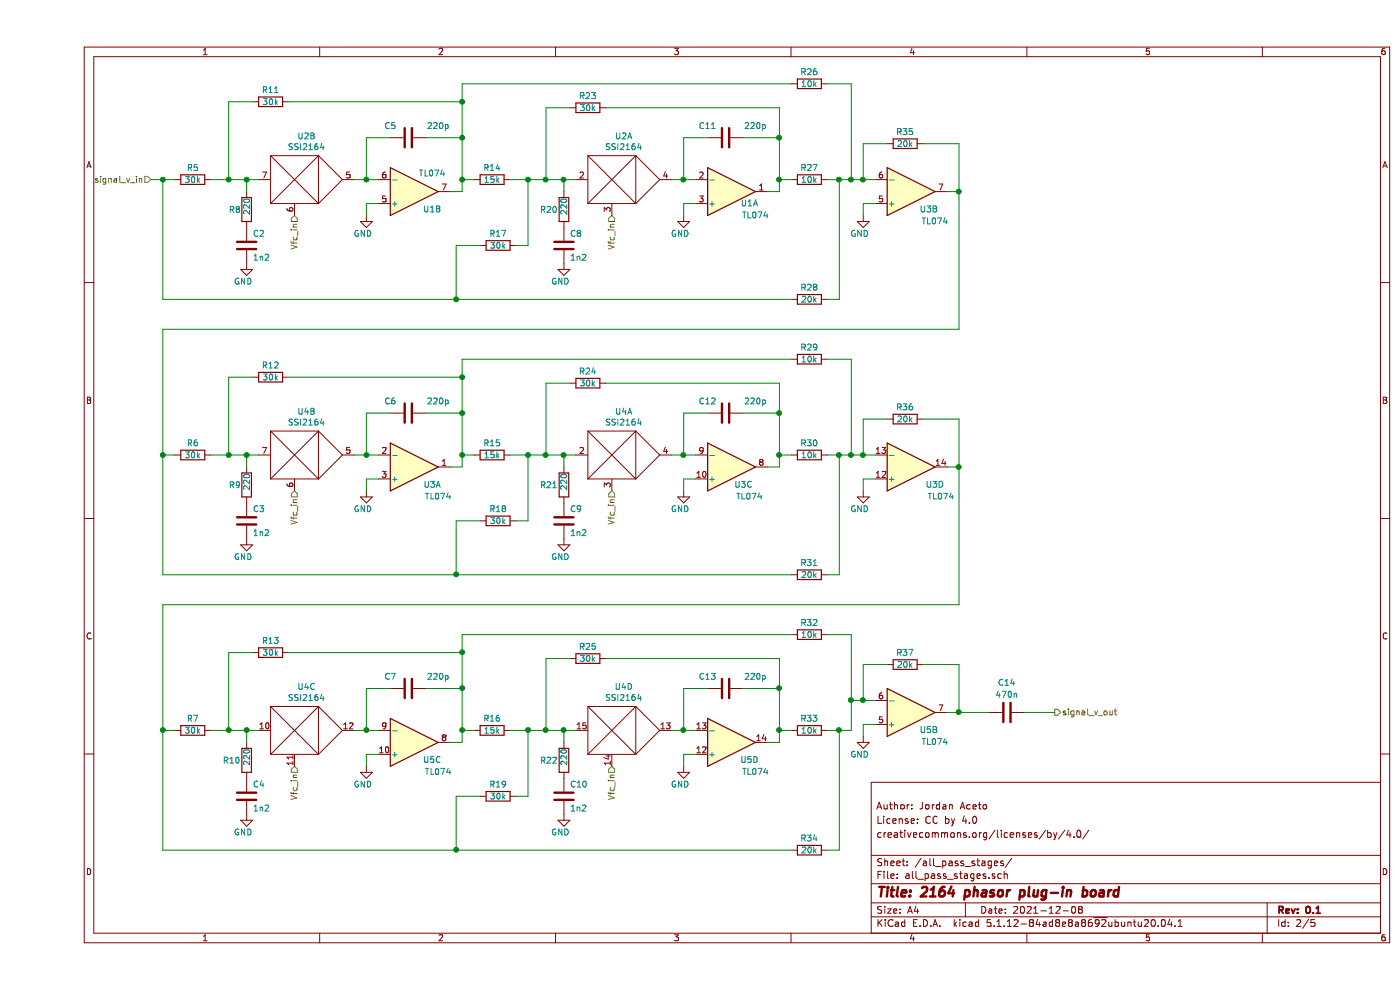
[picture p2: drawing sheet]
EESchema Schematic File Version 4
EELAYER 30 0
EELAYER END
$Descr A4 11693 8268
encoding utf-8
Sheet 2 5
Title "2164 phasor plug-in board"
Date "2021-12-08"
Rev "0.1"
Comp ""
Comment1 "creativecommons.org/licenses/by/4.0/"
Comment2 "License: CC by 4.0"
Comment3 "Author: Jordan Aceto"
Comment4 ""
$EndDescr
$Comp
L Device:R R?
U 1 1
P 3800 1500
AR Path="/5F560D7A" Ref="R?"  Part="1" 
AR Path="/5F514F71/5F560D7A" Ref="R14"  Part="1" 
F 0 "R14" V 3700 1500 50  0000 C CNN
F 1 "15k" V 3800 1500 50  0000 C CNN
F 2 "Resistor_SMD:R_0603_1608Metric" V 3730 1500 50  0001 C CNN
F 3 "~" H 3800 1500 50  0001 C CNN
	1    3800 1500
	0    1    1    0   
$EndComp
$Comp
L Device:R R?
U 1 1
P 6450 2500
AR Path="/5F560D86" Ref="R?"  Part="1" 
AR Path="/5F514F71/5F560D86" Ref="R28"  Part="1" 
F 0 "R28" V 6350 2500 50  0000 C CNN
F 1 "20k" V 6450 2500 50  0000 C CNN
F 2 "Resistor_SMD:R_0603_1608Metric" V 6380 2500 50  0001 C CNN
F 3 "~" H 6450 2500 50  0001 C CNN
	1    6450 2500
	0    1    1    0   
$EndComp
$Comp
L Device:R R?
U 1 1
P 6450 1500
AR Path="/5F560D8C" Ref="R?"  Part="1" 
AR Path="/5F514F71/5F560D8C" Ref="R27"  Part="1" 
F 0 "R27" V 6350 1500 50  0000 C CNN
F 1 "10k" V 6450 1500 50  0000 C CNN
F 2 "Resistor_SMD:R_0603_1608Metric" V 6380 1500 50  0001 C CNN
F 3 "~" H 6450 1500 50  0001 C CNN
	1    6450 1500
	0    1    1    0   
$EndComp
$Comp
L Device:R R?
U 1 1
P 6450 700
AR Path="/5F560D92" Ref="R?"  Part="1" 
AR Path="/5F514F71/5F560D92" Ref="R26"  Part="1" 
F 0 "R26" V 6350 700 50  0000 C CNN
F 1 "10k" V 6450 700 50  0000 C CNN
F 2 "Resistor_SMD:R_0603_1608Metric" V 6380 700 50  0001 C CNN
F 3 "~" H 6450 700 50  0001 C CNN
	1    6450 700 
	0    1    1    0   
$EndComp
$Comp
L Device:R R?
U 1 1
P 1750 1750
AR Path="/5F560D98" Ref="R?"  Part="1" 
AR Path="/5F514F71/5F560D98" Ref="R8"  Part="1" 
F 0 "R8" H 1600 1750 50  0000 L CNN
F 1 "220" V 1750 1700 50  0000 L CNN
F 2 "Resistor_SMD:R_0603_1608Metric" V 1680 1750 50  0001 C CNN
F 3 "~" H 1750 1750 50  0001 C CNN
	1    1750 1750
	1    0    0    -1  
$EndComp
$Comp
L Device:C C?
U 1 1
P 1750 2050
AR Path="/5F560D9E" Ref="C?"  Part="1" 
AR Path="/5F514F71/5F560D9E" Ref="C2"  Part="1" 
F 0 "C2" H 1800 2150 50  0000 L CNN
F 1 "1n2" H 1800 1950 50  0000 L CNN
F 2 "Capacitor_SMD:C_0603_1608Metric" H 1788 1900 50  0001 C CNN
F 3 "~" H 1750 2050 50  0001 C CNN
	1    1750 2050
	1    0    0    -1  
$EndComp
$Comp
L Device:C C?
U 1 1
P 3100 1150
AR Path="/5F560DA6" Ref="C?"  Part="1" 
AR Path="/5F514F71/5F560DA6" Ref="C5"  Part="1" 
F 0 "C5" V 3000 1000 50  0000 C CNN
F 1 "220p" V 3000 1400 50  0000 C CNN
F 2 "Capacitor_SMD:C_0805_2012Metric" H 3138 1000 50  0001 C CNN
F 3 "~" H 3100 1150 50  0001 C CNN
	1    3100 1150
	0    1    1    0   
$EndComp
Wire Wire Line
	2850 1500 2750 1500
Wire Wire Line
	2750 1500 2750 1150
Wire Wire Line
	2750 1150 2950 1150
Wire Wire Line
	3450 1600 3550 1600
Wire Wire Line
	3550 1600 3550 1500
Wire Wire Line
	3550 1150 3250 1150
Connection ~ 2750 1500
Wire Wire Line
	1600 1500 1600 850 
Wire Wire Line
	1600 850  1800 850 
Connection ~ 1600 1500
Wire Wire Line
	3550 1150 3550 850 
Wire Wire Line
	3550 850  2100 850 
Connection ~ 3550 1150
Wire Wire Line
	1750 1600 1750 1500
Connection ~ 1750 1500
Wire Wire Line
	1750 1500 1600 1500
Wire Wire Line
	2750 1500 2650 1500
Wire Wire Line
	1850 1500 1750 1500
Wire Wire Line
	2750 1700 2850 1700
Wire Wire Line
	2750 1700 2750 1800
$Comp
L Device:R R?
U 1 1
P 3850 2050
AR Path="/5F560DC6" Ref="R?"  Part="1" 
AR Path="/5F514F71/5F560DC6" Ref="R17"  Part="1" 
F 0 "R17" V 3750 2050 50  0000 C CNN
F 1 "30k" V 3850 2050 50  0000 C CNN
F 2 "Resistor_SMD:R_0603_1608Metric" V 3780 2050 50  0001 C CNN
F 3 "~" H 3850 2050 50  0001 C CNN
	1    3850 2050
	0    1    1    0   
$EndComp
Wire Wire Line
	4000 2050 4100 2050
Wire Wire Line
	4100 2050 4100 1500
Wire Wire Line
	4100 1500 3950 1500
Wire Wire Line
	3650 1500 3550 1500
Connection ~ 3550 1500
Wire Wire Line
	3550 1500 3550 1150
Wire Wire Line
	3700 2050 3500 2050
Wire Wire Line
	3500 2050 3500 2500
$Comp
L Device:R R?
U 1 1
P 4600 900
AR Path="/5F560DD5" Ref="R?"  Part="1" 
AR Path="/5F514F71/5F560DD5" Ref="R23"  Part="1" 
F 0 "R23" V 4500 900 50  0000 C CNN
F 1 "30k" V 4600 900 50  0000 C CNN
F 2 "Resistor_SMD:R_0603_1608Metric" V 4530 900 50  0001 C CNN
F 3 "~" H 4600 900 50  0001 C CNN
	1    4600 900 
	0    1    1    0   
$EndComp
$Comp
L Device:R R?
U 1 1
P 4400 1750
AR Path="/5F560DDB" Ref="R?"  Part="1" 
AR Path="/5F514F71/5F560DDB" Ref="R20"  Part="1" 
F 0 "R20" H 4200 1750 50  0000 L CNN
F 1 "220" V 4400 1700 50  0000 L CNN
F 2 "Resistor_SMD:R_0603_1608Metric" V 4330 1750 50  0001 C CNN
F 3 "~" H 4400 1750 50  0001 C CNN
	1    4400 1750
	1    0    0    -1  
$EndComp
$Comp
L Device:C C?
U 1 1
P 4400 2050
AR Path="/5F560DE1" Ref="C?"  Part="1" 
AR Path="/5F514F71/5F560DE1" Ref="C8"  Part="1" 
F 0 "C8" H 4450 2150 50  0000 L CNN
F 1 "1n2" H 4450 1950 50  0000 L CNN
F 2 "Capacitor_SMD:C_0603_1608Metric" H 4438 1900 50  0001 C CNN
F 3 "~" H 4400 2050 50  0001 C CNN
	1    4400 2050
	1    0    0    -1  
$EndComp
$Comp
L Device:C C?
U 1 1
P 5750 1150
AR Path="/5F560DE9" Ref="C?"  Part="1" 
AR Path="/5F514F71/5F560DE9" Ref="C11"  Part="1" 
F 0 "C11" V 5650 1000 50  0000 C CNN
F 1 "220p" V 5650 1400 50  0000 C CNN
F 2 "Capacitor_SMD:C_0805_2012Metric" H 5788 1000 50  0001 C CNN
F 3 "~" H 5750 1150 50  0001 C CNN
	1    5750 1150
	0    1    1    0   
$EndComp
Wire Wire Line
	5500 1500 5400 1500
Wire Wire Line
	5400 1500 5400 1150
Wire Wire Line
	5400 1150 5600 1150
Wire Wire Line
	6100 1600 6200 1600
Wire Wire Line
	6200 1600 6200 1500
Wire Wire Line
	6200 1150 5900 1150
Connection ~ 5400 1500
Wire Wire Line
	4250 1500 4250 900 
Wire Wire Line
	4250 900  4450 900 
Connection ~ 4250 1500
Wire Wire Line
	4250 1500 4100 1500
Wire Wire Line
	6200 1150 6200 900 
Wire Wire Line
	6200 900  4750 900 
Connection ~ 6200 1150
Wire Wire Line
	4400 1600 4400 1500
Connection ~ 4400 1500
Wire Wire Line
	4400 1500 4250 1500
Wire Wire Line
	5400 1500 5300 1500
Wire Wire Line
	4500 1500 4400 1500
Wire Wire Line
	5400 1700 5500 1700
Wire Wire Line
	5400 1700 5400 1800
Wire Wire Line
	6300 1500 6200 1500
Connection ~ 6200 1500
Wire Wire Line
	6200 1500 6200 1150
Connection ~ 4100 1500
Wire Wire Line
	6600 1500 6700 1500
Wire Wire Line
	6800 1500 6800 700 
Wire Wire Line
	6800 700  6600 700 
Connection ~ 6800 1500
Wire Wire Line
	6600 2500 6700 2500
Wire Wire Line
	6700 2500 6700 1500
Connection ~ 6700 1500
Wire Wire Line
	6700 1500 6800 1500
Connection ~ 3500 2500
Wire Wire Line
	3500 2500 6300 2500
Wire Wire Line
	3550 850  3550 700 
Wire Wire Line
	3550 700  6300 700 
Connection ~ 3550 850 
Wire Wire Line
	1450 1500 1600 1500
$Comp
L power:GND #PWR?
U 1 1
P 1750 2200
AR Path="/5F560FC8" Ref="#PWR?"  Part="1" 
AR Path="/5F514F71/5F560FC8" Ref="#PWR0102"  Part="1" 
F 0 "#PWR0102" H 1750 1950 50  0001 C CNN
F 1 "GND" H 1800 2050 50  0000 R CNN
F 2 "" H 1750 2200 50  0001 C CNN
F 3 "" H 1750 2200 50  0001 C CNN
	1    1750 2200
	1    0    0    -1  
$EndComp
$Comp
L power:GND #PWR?
U 1 1
P 4400 2200
AR Path="/5F560FCE" Ref="#PWR?"  Part="1" 
AR Path="/5F514F71/5F560FCE" Ref="#PWR0103"  Part="1" 
F 0 "#PWR0103" H 4400 1950 50  0001 C CNN
F 1 "GND" H 4450 2050 50  0000 R CNN
F 2 "" H 4400 2200 50  0001 C CNN
F 3 "" H 4400 2200 50  0001 C CNN
	1    4400 2200
	1    0    0    -1  
$EndComp
$Comp
L power:GND #PWR?
U 1 1
P 5400 1800
AR Path="/5F560FF8" Ref="#PWR?"  Part="1" 
AR Path="/5F514F71/5F560FF8" Ref="#PWR0105"  Part="1" 
F 0 "#PWR0105" H 5400 1550 50  0001 C CNN
F 1 "GND" H 5450 1650 50  0000 R CNN
F 2 "" H 5400 1800 50  0001 C CNN
F 3 "" H 5400 1800 50  0001 C CNN
	1    5400 1800
	1    0    0    -1  
$EndComp
$Comp
L power:GND #PWR?
U 1 1
P 2750 1800
AR Path="/5F560FFE" Ref="#PWR?"  Part="1" 
AR Path="/5F514F71/5F560FFE" Ref="#PWR0106"  Part="1" 
F 0 "#PWR0106" H 2750 1550 50  0001 C CNN
F 1 "GND" H 2800 1650 50  0000 R CNN
F 2 "" H 2750 1800 50  0001 C CNN
F 3 "" H 2750 1800 50  0001 C CNN
	1    2750 1800
	1    0    0    -1  
$EndComp
$Comp
L SSM2164_phasor_parts:SSM2164 U2
U 2 1
P 2150 1500
F 0 "U2" H 2250 1865 50  0000 C CNN
F 1 "SSI2164" H 2250 1774 50  0000 C CNN
F 2 "Package_SO:SOIC-16_3.9x9.9mm_P1.27mm" H 2250 1700 50  0001 C CNN
F 3 "" H 2250 1700 50  0001 C CNN
	2    2150 1500
	1    0    0    -1  
$EndComp
$Comp
L SSM2164_phasor_parts:SSM2164 U2
U 1 1
P 4800 1500
F 0 "U2" H 4900 1865 50  0000 C CNN
F 1 "SSI2164" H 4900 1774 50  0000 C CNN
F 2 "Package_SO:SOIC-16_3.9x9.9mm_P1.27mm" H 4900 1700 50  0001 C CNN
F 3 "" H 4900 1700 50  0001 C CNN
	1    4800 1500
	1    0    0    -1  
$EndComp
Wire Wire Line
	1050 2500 1050 1500
Wire Wire Line
	1050 1500 1150 1500
Wire Wire Line
	1050 2500 3500 2500
$Comp
L Device:R R?
U 1 1
P 1950 3150
AR Path="/5F68FD21" Ref="R?"  Part="1" 
AR Path="/5F514F71/5F68FD21" Ref="R12"  Part="1" 
F 0 "R12" V 1850 3150 50  0000 C CNN
F 1 "30k" V 1950 3150 50  0000 C CNN
F 2 "Resistor_SMD:R_0603_1608Metric" V 1880 3150 50  0001 C CNN
F 3 "~" H 1950 3150 50  0001 C CNN
	1    1950 3150
	0    1    1    0   
$EndComp
$Comp
L Device:R R?
U 1 1
P 1300 3800
AR Path="/5F68FD27" Ref="R?"  Part="1" 
AR Path="/5F514F71/5F68FD27" Ref="R6"  Part="1" 
F 0 "R6" V 1200 3800 50  0000 C CNN
F 1 "30k" V 1300 3800 50  0000 C CNN
F 2 "Resistor_SMD:R_0603_1608Metric" V 1230 3800 50  0001 C CNN
F 3 "~" H 1300 3800 50  0001 C CNN
	1    1300 3800
	0    1    1    0   
$EndComp
$Comp
L Device:R R?
U 1 1
P 3800 3800
AR Path="/5F68FD2D" Ref="R?"  Part="1" 
AR Path="/5F514F71/5F68FD2D" Ref="R15"  Part="1" 
F 0 "R15" V 3700 3800 50  0000 C CNN
F 1 "15k" V 3800 3800 50  0000 C CNN
F 2 "Resistor_SMD:R_0603_1608Metric" V 3730 3800 50  0001 C CNN
F 3 "~" H 3800 3800 50  0001 C CNN
	1    3800 3800
	0    1    1    0   
$EndComp
$Comp
L Device:R R?
U 1 1
P 7250 3500
AR Path="/5F68FD33" Ref="R?"  Part="1" 
AR Path="/5F514F71/5F68FD33" Ref="R36"  Part="1" 
F 0 "R36" V 7150 3500 50  0000 C CNN
F 1 "20k" V 7250 3500 50  0000 C CNN
F 2 "Resistor_SMD:R_0603_1608Metric" V 7180 3500 50  0001 C CNN
F 3 "~" H 7250 3500 50  0001 C CNN
	1    7250 3500
	0    1    1    0   
$EndComp
$Comp
L Device:R R?
U 1 1
P 6450 4800
AR Path="/5F68FD39" Ref="R?"  Part="1" 
AR Path="/5F514F71/5F68FD39" Ref="R31"  Part="1" 
F 0 "R31" V 6350 4800 50  0000 C CNN
F 1 "20k" V 6450 4800 50  0000 C CNN
F 2 "Resistor_SMD:R_0603_1608Metric" V 6380 4800 50  0001 C CNN
F 3 "~" H 6450 4800 50  0001 C CNN
	1    6450 4800
	0    1    1    0   
$EndComp
$Comp
L Device:R R?
U 1 1
P 6450 3800
AR Path="/5F68FD3F" Ref="R?"  Part="1" 
AR Path="/5F514F71/5F68FD3F" Ref="R30"  Part="1" 
F 0 "R30" V 6350 3800 50  0000 C CNN
F 1 "10k" V 6450 3800 50  0000 C CNN
F 2 "Resistor_SMD:R_0603_1608Metric" V 6380 3800 50  0001 C CNN
F 3 "~" H 6450 3800 50  0001 C CNN
	1    6450 3800
	0    1    1    0   
$EndComp
$Comp
L Device:R R?
U 1 1
P 6450 3000
AR Path="/5F68FD45" Ref="R?"  Part="1" 
AR Path="/5F514F71/5F68FD45" Ref="R29"  Part="1" 
F 0 "R29" V 6350 3000 50  0000 C CNN
F 1 "10k" V 6450 3000 50  0000 C CNN
F 2 "Resistor_SMD:R_0603_1608Metric" V 6380 3000 50  0001 C CNN
F 3 "~" H 6450 3000 50  0001 C CNN
	1    6450 3000
	0    1    1    0   
$EndComp
$Comp
L Device:R R?
U 1 1
P 1750 4050
AR Path="/5F68FD4B" Ref="R?"  Part="1" 
AR Path="/5F514F71/5F68FD4B" Ref="R9"  Part="1" 
F 0 "R9" H 1600 4050 50  0000 L CNN
F 1 "220" V 1750 4000 50  0000 L CNN
F 2 "Resistor_SMD:R_0603_1608Metric" V 1680 4050 50  0001 C CNN
F 3 "~" H 1750 4050 50  0001 C CNN
	1    1750 4050
	1    0    0    -1  
$EndComp
$Comp
L Device:C C?
U 1 1
P 1750 4350
AR Path="/5F68FD51" Ref="C?"  Part="1" 
AR Path="/5F514F71/5F68FD51" Ref="C3"  Part="1" 
F 0 "C3" H 1800 4450 50  0000 L CNN
F 1 "1n2" H 1800 4250 50  0000 L CNN
F 2 "Capacitor_SMD:C_0603_1608Metric" H 1788 4200 50  0001 C CNN
F 3 "~" H 1750 4350 50  0001 C CNN
	1    1750 4350
	1    0    0    -1  
$EndComp
$Comp
L Device:C C?
U 1 1
P 3100 3450
AR Path="/5F68FD57" Ref="C?"  Part="1" 
AR Path="/5F514F71/5F68FD57" Ref="C6"  Part="1" 
F 0 "C6" V 3000 3300 50  0000 C CNN
F 1 "220p" V 3000 3700 50  0000 C CNN
F 2 "Capacitor_SMD:C_0805_2012Metric" H 3138 3300 50  0001 C CNN
F 3 "~" H 3100 3450 50  0001 C CNN
	1    3100 3450
	0    1    1    0   
$EndComp
Wire Wire Line
	2850 3800 2750 3800
Wire Wire Line
	2750 3800 2750 3450
Wire Wire Line
	2750 3450 2950 3450
Wire Wire Line
	3450 3900 3550 3900
Wire Wire Line
	3550 3900 3550 3800
Wire Wire Line
	3550 3450 3250 3450
Connection ~ 2750 3800
Wire Wire Line
	1600 3800 1600 3150
Wire Wire Line
	1600 3150 1800 3150
Connection ~ 1600 3800
Wire Wire Line
	3550 3450 3550 3150
Wire Wire Line
	3550 3150 2100 3150
Connection ~ 3550 3450
Wire Wire Line
	1750 3900 1750 3800
Connection ~ 1750 3800
Wire Wire Line
	1750 3800 1600 3800
Wire Wire Line
	2750 3800 2650 3800
Wire Wire Line
	1850 3800 1750 3800
Wire Wire Line
	2750 4000 2850 4000
Wire Wire Line
	2750 4000 2750 4100
$Comp
L Device:R R?
U 1 1
P 3850 4350
AR Path="/5F68FD71" Ref="R?"  Part="1" 
AR Path="/5F514F71/5F68FD71" Ref="R18"  Part="1" 
F 0 "R18" V 3750 4350 50  0000 C CNN
F 1 "30k" V 3850 4350 50  0000 C CNN
F 2 "Resistor_SMD:R_0603_1608Metric" V 3780 4350 50  0001 C CNN
F 3 "~" H 3850 4350 50  0001 C CNN
	1    3850 4350
	0    1    1    0   
$EndComp
Wire Wire Line
	4000 4350 4100 4350
Wire Wire Line
	4100 4350 4100 3800
Wire Wire Line
	4100 3800 3950 3800
Wire Wire Line
	3650 3800 3550 3800
Connection ~ 3550 3800
Wire Wire Line
	3550 3800 3550 3450
Wire Wire Line
	3700 4350 3500 4350
Wire Wire Line
	3500 4350 3500 4800
$Comp
L Device:R R?
U 1 1
P 4600 3200
AR Path="/5F68FD7F" Ref="R?"  Part="1" 
AR Path="/5F514F71/5F68FD7F" Ref="R24"  Part="1" 
F 0 "R24" V 4500 3200 50  0000 C CNN
F 1 "30k" V 4600 3200 50  0000 C CNN
F 2 "Resistor_SMD:R_0603_1608Metric" V 4530 3200 50  0001 C CNN
F 3 "~" H 4600 3200 50  0001 C CNN
	1    4600 3200
	0    1    1    0   
$EndComp
$Comp
L Device:R R?
U 1 1
P 4400 4050
AR Path="/5F68FD85" Ref="R?"  Part="1" 
AR Path="/5F514F71/5F68FD85" Ref="R21"  Part="1" 
F 0 "R21" H 4200 4050 50  0000 L CNN
F 1 "220" V 4400 4000 50  0000 L CNN
F 2 "Resistor_SMD:R_0603_1608Metric" V 4330 4050 50  0001 C CNN
F 3 "~" H 4400 4050 50  0001 C CNN
	1    4400 4050
	1    0    0    -1  
$EndComp
$Comp
L Device:C C?
U 1 1
P 4400 4350
AR Path="/5F68FD8B" Ref="C?"  Part="1" 
AR Path="/5F514F71/5F68FD8B" Ref="C9"  Part="1" 
F 0 "C9" H 4450 4450 50  0000 L CNN
F 1 "1n2" H 4450 4250 50  0000 L CNN
F 2 "Capacitor_SMD:C_0603_1608Metric" H 4438 4200 50  0001 C CNN
F 3 "~" H 4400 4350 50  0001 C CNN
	1    4400 4350
	1    0    0    -1  
$EndComp
$Comp
L Device:C C?
U 1 1
P 5750 3450
AR Path="/5F68FD91" Ref="C?"  Part="1" 
AR Path="/5F514F71/5F68FD91" Ref="C12"  Part="1" 
F 0 "C12" V 5650 3300 50  0000 C CNN
F 1 "220p" V 5650 3700 50  0000 C CNN
F 2 "Capacitor_SMD:C_0805_2012Metric" H 5788 3300 50  0001 C CNN
F 3 "~" H 5750 3450 50  0001 C CNN
	1    5750 3450
	0    1    1    0   
$EndComp
Wire Wire Line
	5500 3800 5400 3800
Wire Wire Line
	5400 3800 5400 3450
Wire Wire Line
	5400 3450 5600 3450
Wire Wire Line
	6100 3900 6200 3900
Wire Wire Line
	6200 3900 6200 3800
Wire Wire Line
	6200 3450 5900 3450
Connection ~ 5400 3800
Wire Wire Line
	4250 3800 4250 3200
Wire Wire Line
	4250 3200 4450 3200
Connection ~ 4250 3800
Wire Wire Line
	4250 3800 4100 3800
Wire Wire Line
	6200 3450 6200 3200
Wire Wire Line
	6200 3200 4750 3200
Connection ~ 6200 3450
Wire Wire Line
	4400 3900 4400 3800
Connection ~ 4400 3800
Wire Wire Line
	4400 3800 4250 3800
Wire Wire Line
	5400 3800 5300 3800
Wire Wire Line
	4500 3800 4400 3800
Wire Wire Line
	5400 4000 5500 4000
Wire Wire Line
	5400 4000 5400 4100
Wire Wire Line
	6300 3800 6200 3800
Connection ~ 6200 3800
Wire Wire Line
	6200 3800 6200 3450
Connection ~ 4100 3800
Wire Wire Line
	6900 4000 7000 4000
Wire Wire Line
	6900 4000 6900 4100
Wire Wire Line
	7000 3800 6900 3800
Wire Wire Line
	6900 3800 6900 3500
Wire Wire Line
	6900 3500 7100 3500
Wire Wire Line
	7400 3500 7700 3500
Wire Wire Line
	7700 3900 7600 3900
Wire Wire Line
	6600 3800 6700 3800
Connection ~ 6900 3800
Wire Wire Line
	6800 3800 6800 3000
Wire Wire Line
	6800 3000 6600 3000
Connection ~ 6800 3800
Wire Wire Line
	6800 3800 6900 3800
Wire Wire Line
	6600 4800 6700 4800
Wire Wire Line
	6700 4800 6700 3800
Connection ~ 6700 3800
Wire Wire Line
	6700 3800 6800 3800
Connection ~ 3500 4800
Wire Wire Line
	3500 4800 6300 4800
Wire Wire Line
	3550 3150 3550 3000
Wire Wire Line
	3550 3000 6300 3000
Connection ~ 3550 3150
Wire Wire Line
	1450 3800 1600 3800
$Comp
L power:GND #PWR?
U 1 1
P 1750 4500
AR Path="/5F68FDC7" Ref="#PWR?"  Part="1" 
AR Path="/5F514F71/5F68FDC7" Ref="#PWR0107"  Part="1" 
F 0 "#PWR0107" H 1750 4250 50  0001 C CNN
F 1 "GND" H 1800 4350 50  0000 R CNN
F 2 "" H 1750 4500 50  0001 C CNN
F 3 "" H 1750 4500 50  0001 C CNN
	1    1750 4500
	1    0    0    -1  
$EndComp
$Comp
L power:GND #PWR?
U 1 1
P 4400 4500
AR Path="/5F68FDCD" Ref="#PWR?"  Part="1" 
AR Path="/5F514F71/5F68FDCD" Ref="#PWR0108"  Part="1" 
F 0 "#PWR0108" H 4400 4250 50  0001 C CNN
F 1 "GND" H 4450 4350 50  0000 R CNN
F 2 "" H 4400 4500 50  0001 C CNN
F 3 "" H 4400 4500 50  0001 C CNN
	1    4400 4500
	1    0    0    -1  
$EndComp
$Comp
L power:GND #PWR?
U 1 1
P 6900 4100
AR Path="/5F68FDD3" Ref="#PWR?"  Part="1" 
AR Path="/5F514F71/5F68FDD3" Ref="#PWR0109"  Part="1" 
F 0 "#PWR0109" H 6900 3850 50  0001 C CNN
F 1 "GND" H 6950 3950 50  0000 R CNN
F 2 "" H 6900 4100 50  0001 C CNN
F 3 "" H 6900 4100 50  0001 C CNN
	1    6900 4100
	1    0    0    -1  
$EndComp
$Comp
L power:GND #PWR?
U 1 1
P 5400 4100
AR Path="/5F68FDD9" Ref="#PWR?"  Part="1" 
AR Path="/5F514F71/5F68FDD9" Ref="#PWR0110"  Part="1" 
F 0 "#PWR0110" H 5400 3850 50  0001 C CNN
F 1 "GND" H 5450 3950 50  0000 R CNN
F 2 "" H 5400 4100 50  0001 C CNN
F 3 "" H 5400 4100 50  0001 C CNN
	1    5400 4100
	1    0    0    -1  
$EndComp
$Comp
L power:GND #PWR?
U 1 1
P 2750 4100
AR Path="/5F68FDDF" Ref="#PWR?"  Part="1" 
AR Path="/5F514F71/5F68FDDF" Ref="#PWR0111"  Part="1" 
F 0 "#PWR0111" H 2750 3850 50  0001 C CNN
F 1 "GND" H 2800 3950 50  0000 R CNN
F 2 "" H 2750 4100 50  0001 C CNN
F 3 "" H 2750 4100 50  0001 C CNN
	1    2750 4100
	1    0    0    -1  
$EndComp
$Comp
L SSM2164_phasor_parts:SSM2164 U4
U 3 1
P 2150 6100
F 0 "U4" H 2250 6465 50  0000 C CNN
F 1 "SSI2164" H 2250 6374 50  0000 C CNN
F 2 "Package_SO:SOIC-16_3.9x9.9mm_P1.27mm" H 2250 6300 50  0001 C CNN
F 3 "" H 2250 6300 50  0001 C CNN
	3    2150 6100
	1    0    0    -1  
$EndComp
$Comp
L SSM2164_phasor_parts:SSM2164 U4
U 4 1
P 4800 6100
F 0 "U4" H 4900 6465 50  0000 C CNN
F 1 "SSI2164" H 4900 6374 50  0000 C CNN
F 2 "Package_SO:SOIC-16_3.9x9.9mm_P1.27mm" H 4900 6300 50  0001 C CNN
F 3 "" H 4900 6300 50  0001 C CNN
	4    4800 6100
	1    0    0    -1  
$EndComp
Wire Wire Line
	1050 4800 1050 3800
Wire Wire Line
	1050 3800 1150 3800
Wire Wire Line
	1050 4800 3500 4800
Wire Wire Line
	7700 3500 7700 3900
Text HLabel 950  1500 0    50   Input ~ 0
signal_v_in
Wire Wire Line
	950  1500 1050 1500
Connection ~ 1050 1500
Wire Wire Line
	1050 3800 1050 2750
Wire Wire Line
	1050 2750 7700 2750
Connection ~ 1050 3800
Wire Wire Line
	1050 5050 7700 5050
Wire Wire Line
	7700 5050 7700 3900
Connection ~ 7700 3900
Wire Wire Line
	1050 6100 1150 6100
Wire Wire Line
	1050 7100 1050 6100
$Comp
L SSM2164_phasor_parts:SSM2164 U4
U 1 1
P 4800 3800
F 0 "U4" H 4900 4165 50  0000 C CNN
F 1 "SSI2164" H 4900 4074 50  0000 C CNN
F 2 "Package_SO:SOIC-16_3.9x9.9mm_P1.27mm" H 4900 4000 50  0001 C CNN
F 3 "" H 4900 4000 50  0001 C CNN
	1    4800 3800
	1    0    0    -1  
$EndComp
$Comp
L SSM2164_phasor_parts:SSM2164 U4
U 2 1
P 2150 3800
F 0 "U4" H 2250 4165 50  0000 C CNN
F 1 "SSI2164" H 2250 4074 50  0000 C CNN
F 2 "Package_SO:SOIC-16_3.9x9.9mm_P1.27mm" H 2250 4000 50  0001 C CNN
F 3 "" H 2250 4000 50  0001 C CNN
	2    2150 3800
	1    0    0    -1  
$EndComp
$Comp
L power:GND #PWR?
U 1 1
P 2750 6400
AR Path="/5F6A61F8" Ref="#PWR?"  Part="1" 
AR Path="/5F514F71/5F6A61F8" Ref="#PWR0112"  Part="1" 
F 0 "#PWR0112" H 2750 6150 50  0001 C CNN
F 1 "GND" H 2800 6250 50  0000 R CNN
F 2 "" H 2750 6400 50  0001 C CNN
F 3 "" H 2750 6400 50  0001 C CNN
	1    2750 6400
	1    0    0    -1  
$EndComp
$Comp
L power:GND #PWR?
U 1 1
P 5400 6400
AR Path="/5F6A61F2" Ref="#PWR?"  Part="1" 
AR Path="/5F514F71/5F6A61F2" Ref="#PWR0113"  Part="1" 
F 0 "#PWR0113" H 5400 6150 50  0001 C CNN
F 1 "GND" H 5450 6250 50  0000 R CNN
F 2 "" H 5400 6400 50  0001 C CNN
F 3 "" H 5400 6400 50  0001 C CNN
	1    5400 6400
	1    0    0    -1  
$EndComp
$Comp
L power:GND #PWR?
U 1 1
P 4400 6800
AR Path="/5F6A61E6" Ref="#PWR?"  Part="1" 
AR Path="/5F514F71/5F6A61E6" Ref="#PWR0115"  Part="1" 
F 0 "#PWR0115" H 4400 6550 50  0001 C CNN
F 1 "GND" H 4450 6650 50  0000 R CNN
F 2 "" H 4400 6800 50  0001 C CNN
F 3 "" H 4400 6800 50  0001 C CNN
	1    4400 6800
	1    0    0    -1  
$EndComp
$Comp
L power:GND #PWR?
U 1 1
P 1750 6800
AR Path="/5F6A61E0" Ref="#PWR?"  Part="1" 
AR Path="/5F514F71/5F6A61E0" Ref="#PWR0116"  Part="1" 
F 0 "#PWR0116" H 1750 6550 50  0001 C CNN
F 1 "GND" H 1800 6650 50  0000 R CNN
F 2 "" H 1750 6800 50  0001 C CNN
F 3 "" H 1750 6800 50  0001 C CNN
	1    1750 6800
	1    0    0    -1  
$EndComp
Wire Wire Line
	1450 6100 1600 6100
Connection ~ 3550 5450
Wire Wire Line
	3550 5300 6300 5300
Wire Wire Line
	3550 5450 3550 5300
Wire Wire Line
	6700 6100 6800 6100
Connection ~ 6700 6100
Wire Wire Line
	6700 7100 6700 6100
Wire Wire Line
	6600 7100 6700 7100
Wire Wire Line
	6800 5300 6600 5300
Wire Wire Line
	6600 6100 6700 6100
Connection ~ 4100 6100
Wire Wire Line
	6200 6100 6200 5750
Connection ~ 6200 6100
Wire Wire Line
	6300 6100 6200 6100
Wire Wire Line
	5400 6300 5400 6400
Wire Wire Line
	5400 6300 5500 6300
Wire Wire Line
	4500 6100 4400 6100
Wire Wire Line
	5400 6100 5300 6100
Wire Wire Line
	4400 6100 4250 6100
Connection ~ 4400 6100
Wire Wire Line
	4400 6200 4400 6100
Connection ~ 6200 5750
Wire Wire Line
	6200 5500 4750 5500
Wire Wire Line
	6200 5750 6200 5500
Wire Wire Line
	4250 6100 4100 6100
Connection ~ 4250 6100
Wire Wire Line
	4250 5500 4450 5500
Wire Wire Line
	4250 6100 4250 5500
Connection ~ 5400 6100
Wire Wire Line
	6200 5750 5900 5750
Wire Wire Line
	6200 6200 6200 6100
Wire Wire Line
	6100 6200 6200 6200
Wire Wire Line
	5400 5750 5600 5750
Wire Wire Line
	5400 6100 5400 5750
Wire Wire Line
	5500 6100 5400 6100
$Comp
L Device:C C?
U 1 1
P 5750 5750
AR Path="/5F6A61AA" Ref="C?"  Part="1" 
AR Path="/5F514F71/5F6A61AA" Ref="C13"  Part="1" 
F 0 "C13" V 5650 5600 50  0000 C CNN
F 1 "220p" V 5650 6000 50  0000 C CNN
F 2 "Capacitor_SMD:C_0805_2012Metric" H 5788 5600 50  0001 C CNN
F 3 "~" H 5750 5750 50  0001 C CNN
	1    5750 5750
	0    1    1    0   
$EndComp
$Comp
L Device:C C?
U 1 1
P 4400 6650
AR Path="/5F6A61A4" Ref="C?"  Part="1" 
AR Path="/5F514F71/5F6A61A4" Ref="C10"  Part="1" 
F 0 "C10" H 4450 6750 50  0000 L CNN
F 1 "1n2" H 4450 6550 50  0000 L CNN
F 2 "Capacitor_SMD:C_0603_1608Metric" H 4438 6500 50  0001 C CNN
F 3 "~" H 4400 6650 50  0001 C CNN
	1    4400 6650
	1    0    0    -1  
$EndComp
$Comp
L Device:R R?
U 1 1
P 4400 6350
AR Path="/5F6A619E" Ref="R?"  Part="1" 
AR Path="/5F514F71/5F6A619E" Ref="R22"  Part="1" 
F 0 "R22" H 4200 6350 50  0000 L CNN
F 1 "220" V 4400 6300 50  0000 L CNN
F 2 "Resistor_SMD:R_0603_1608Metric" V 4330 6350 50  0001 C CNN
F 3 "~" H 4400 6350 50  0001 C CNN
	1    4400 6350
	1    0    0    -1  
$EndComp
$Comp
L Device:R R?
U 1 1
P 4600 5500
AR Path="/5F6A6198" Ref="R?"  Part="1" 
AR Path="/5F514F71/5F6A6198" Ref="R25"  Part="1" 
F 0 "R25" V 4500 5500 50  0000 C CNN
F 1 "30k" V 4600 5500 50  0000 C CNN
F 2 "Resistor_SMD:R_0603_1608Metric" V 4530 5500 50  0001 C CNN
F 3 "~" H 4600 5500 50  0001 C CNN
	1    4600 5500
	0    1    1    0   
$EndComp
Wire Wire Line
	3500 6650 3500 7100
Wire Wire Line
	3700 6650 3500 6650
Wire Wire Line
	3550 6100 3550 5750
Connection ~ 3550 6100
Wire Wire Line
	3650 6100 3550 6100
Wire Wire Line
	4100 6100 3950 6100
Wire Wire Line
	4100 6650 4100 6100
Wire Wire Line
	4000 6650 4100 6650
$Comp
L Device:R R?
U 1 1
P 3850 6650
AR Path="/5F6A618A" Ref="R?"  Part="1" 
AR Path="/5F514F71/5F6A618A" Ref="R19"  Part="1" 
F 0 "R19" V 3750 6650 50  0000 C CNN
F 1 "30k" V 3850 6650 50  0000 C CNN
F 2 "Resistor_SMD:R_0603_1608Metric" V 3780 6650 50  0001 C CNN
F 3 "~" H 3850 6650 50  0001 C CNN
	1    3850 6650
	0    1    1    0   
$EndComp
Wire Wire Line
	2750 6300 2750 6400
Wire Wire Line
	2750 6300 2850 6300
Wire Wire Line
	1850 6100 1750 6100
Wire Wire Line
	2750 6100 2650 6100
Wire Wire Line
	1750 6100 1600 6100
Connection ~ 1750 6100
Wire Wire Line
	1750 6200 1750 6100
Connection ~ 3550 5750
Wire Wire Line
	3550 5450 2100 5450
Wire Wire Line
	3550 5750 3550 5450
Connection ~ 1600 6100
Wire Wire Line
	1600 5450 1800 5450
Wire Wire Line
	1600 6100 1600 5450
Connection ~ 2750 6100
Wire Wire Line
	3550 5750 3250 5750
Wire Wire Line
	3550 6200 3550 6100
Wire Wire Line
	3450 6200 3550 6200
Wire Wire Line
	2750 5750 2950 5750
Wire Wire Line
	2750 6100 2750 5750
Wire Wire Line
	2850 6100 2750 6100
$Comp
L Device:C C?
U 1 1
P 3100 5750
AR Path="/5F6A6170" Ref="C?"  Part="1" 
AR Path="/5F514F71/5F6A6170" Ref="C7"  Part="1" 
F 0 "C7" V 3000 5600 50  0000 C CNN
F 1 "220p" V 3000 6000 50  0000 C CNN
F 2 "Capacitor_SMD:C_0805_2012Metric" H 3138 5600 50  0001 C CNN
F 3 "~" H 3100 5750 50  0001 C CNN
	1    3100 5750
	0    1    1    0   
$EndComp
$Comp
L Device:C C?
U 1 1
P 1750 6650
AR Path="/5F6A616A" Ref="C?"  Part="1" 
AR Path="/5F514F71/5F6A616A" Ref="C4"  Part="1" 
F 0 "C4" H 1800 6750 50  0000 L CNN
F 1 "1n2" H 1800 6550 50  0000 L CNN
F 2 "Capacitor_SMD:C_0603_1608Metric" H 1788 6500 50  0001 C CNN
F 3 "~" H 1750 6650 50  0001 C CNN
	1    1750 6650
	1    0    0    -1  
$EndComp
$Comp
L Device:R R?
U 1 1
P 1750 6350
AR Path="/5F6A6164" Ref="R?"  Part="1" 
AR Path="/5F514F71/5F6A6164" Ref="R10"  Part="1" 
F 0 "R10" H 1550 6350 50  0000 L CNN
F 1 "220" V 1750 6300 50  0000 L CNN
F 2 "Resistor_SMD:R_0603_1608Metric" V 1680 6350 50  0001 C CNN
F 3 "~" H 1750 6350 50  0001 C CNN
	1    1750 6350
	1    0    0    -1  
$EndComp
$Comp
L Device:R R?
U 1 1
P 6450 5300
AR Path="/5F6A615E" Ref="R?"  Part="1" 
AR Path="/5F514F71/5F6A615E" Ref="R32"  Part="1" 
F 0 "R32" V 6350 5300 50  0000 C CNN
F 1 "10k" V 6450 5300 50  0000 C CNN
F 2 "Resistor_SMD:R_0603_1608Metric" V 6380 5300 50  0001 C CNN
F 3 "~" H 6450 5300 50  0001 C CNN
	1    6450 5300
	0    1    1    0   
$EndComp
$Comp
L Device:R R?
U 1 1
P 6450 6100
AR Path="/5F6A6158" Ref="R?"  Part="1" 
AR Path="/5F514F71/5F6A6158" Ref="R33"  Part="1" 
F 0 "R33" V 6350 6100 50  0000 C CNN
F 1 "10k" V 6450 6100 50  0000 C CNN
F 2 "Resistor_SMD:R_0603_1608Metric" V 6380 6100 50  0001 C CNN
F 3 "~" H 6450 6100 50  0001 C CNN
	1    6450 6100
	0    1    1    0   
$EndComp
$Comp
L Device:R R?
U 1 1
P 6450 7100
AR Path="/5F6A6152" Ref="R?"  Part="1" 
AR Path="/5F514F71/5F6A6152" Ref="R34"  Part="1" 
F 0 "R34" V 6350 7100 50  0000 C CNN
F 1 "20k" V 6450 7100 50  0000 C CNN
F 2 "Resistor_SMD:R_0603_1608Metric" V 6380 7100 50  0001 C CNN
F 3 "~" H 6450 7100 50  0001 C CNN
	1    6450 7100
	0    1    1    0   
$EndComp
$Comp
L Device:R R?
U 1 1
P 3800 6100
AR Path="/5F6A6146" Ref="R?"  Part="1" 
AR Path="/5F514F71/5F6A6146" Ref="R16"  Part="1" 
F 0 "R16" V 3700 6100 50  0000 C CNN
F 1 "15k" V 3800 6100 50  0000 C CNN
F 2 "Resistor_SMD:R_0603_1608Metric" V 3730 6100 50  0001 C CNN
F 3 "~" H 3800 6100 50  0001 C CNN
	1    3800 6100
	0    1    1    0   
$EndComp
$Comp
L Device:R R?
U 1 1
P 1300 6100
AR Path="/5F6A6140" Ref="R?"  Part="1" 
AR Path="/5F514F71/5F6A6140" Ref="R7"  Part="1" 
F 0 "R7" V 1200 6100 50  0000 C CNN
F 1 "30k" V 1300 6100 50  0000 C CNN
F 2 "Resistor_SMD:R_0603_1608Metric" V 1230 6100 50  0001 C CNN
F 3 "~" H 1300 6100 50  0001 C CNN
	1    1300 6100
	0    1    1    0   
$EndComp
$Comp
L Device:R R?
U 1 1
P 1950 5450
AR Path="/5F6A613A" Ref="R?"  Part="1" 
AR Path="/5F514F71/5F6A613A" Ref="R13"  Part="1" 
F 0 "R13" V 1850 5450 50  0000 C CNN
F 1 "30k" V 1950 5450 50  0000 C CNN
F 2 "Resistor_SMD:R_0603_1608Metric" V 1880 5450 50  0001 C CNN
F 3 "~" H 1950 5450 50  0001 C CNN
	1    1950 5450
	0    1    1    0   
$EndComp
Wire Wire Line
	1050 5050 1050 6100
Connection ~ 1050 6100
Text HLabel 2150 1800 3    50   Input ~ 0
Vfc_in
Text HLabel 4800 1800 3    50   Input ~ 0
Vfc_in
Text HLabel 2150 4100 3    50   Input ~ 0
Vfc_in
Text HLabel 4800 4100 3    50   Input ~ 0
Vfc_in
Text HLabel 2150 6400 3    50   Input ~ 0
Vfc_in
Text HLabel 4800 6400 3    50   Input ~ 0
Vfc_in
Connection ~ 3500 7100
Wire Wire Line
	3500 7100 6300 7100
Wire Wire Line
	1050 7100 3500 7100
$Comp
L Amplifier_Operational:TL074 U?
U 4 1
P 5800 6200
AR Path="/5F6A6204" Ref="U?"  Part="3" 
AR Path="/5F514F71/5F6A6204" Ref="U5"  Part="4" 
F 0 "U5" H 5950 6350 50  0000 C CNN
F 1 "TL074" H 6000 6450 50  0000 C CNN
F 2 "Package_SO:TSSOP-14_4.4x5mm_P0.65mm" H 5750 6300 50  0001 C CNN
F 3 "http://www.ti.com/lit/ds/symlink/tl071.pdf" H 5850 6400 50  0001 C CNN
	4    5800 6200
	1    0    0    1   
$EndComp
$Comp
L Amplifier_Operational:TL074 U?
U 1 1
P 3150 3900
AR Path="/5F6A61FE" Ref="U?"  Part="2" 
AR Path="/5F514F71/5F6A61FE" Ref="U3"  Part="1" 
F 0 "U3" H 3300 4050 50  0000 C CNN
F 1 "TL074" H 3350 4150 50  0000 C CNN
F 2 "Package_SO:TSSOP-14_4.4x5mm_P0.65mm" H 3100 4000 50  0001 C CNN
F 3 "http://www.ti.com/lit/ds/symlink/tl071.pdf" H 3200 4100 50  0001 C CNN
	1    3150 3900
	1    0    0    1   
$EndComp
$Comp
L Amplifier_Operational:TL074 U5
U 3 1
P 3150 6200
F 0 "U5" H 3300 6350 50  0000 C CNN
F 1 "TL074" H 3350 6450 50  0000 C CNN
F 2 "Package_SO:TSSOP-14_4.4x5mm_P0.65mm" H 3100 6300 50  0001 C CNN
F 3 "http://www.ti.com/lit/ds/symlink/tl071.pdf" H 3200 6400 50  0001 C CNN
	3    3150 6200
	1    0    0    1   
$EndComp
$Comp
L Amplifier_Operational:TL074 U3
U 4 1
P 7300 3900
F 0 "U3" H 7500 4050 50  0000 C CNN
F 1 "TL074" H 7550 4150 50  0000 C CNN
F 2 "Package_SO:TSSOP-14_4.4x5mm_P0.65mm" H 7250 4000 50  0001 C CNN
F 3 "http://www.ti.com/lit/ds/symlink/tl071.pdf" H 7350 4100 50  0001 C CNN
	4    7300 3900
	1    0    0    1   
$EndComp
$Comp
L Amplifier_Operational:TL074 U1
U 1 1
P 5800 1600
F 0 "U1" H 5950 1700 50  0000 C CNN
F 1 "TL074" H 6000 1800 50  0000 C CNN
F 2 "Package_SO:TSSOP-14_4.4x5mm_P0.65mm" H 5750 1700 50  0001 C CNN
F 3 "http://www.ti.com/lit/ds/symlink/tl071.pdf" H 5850 1800 50  0001 C CNN
	1    5800 1600
	1    0    0    1   
$EndComp
$Comp
L Amplifier_Operational:TL074 U3
U 3 1
P 5800 3900
F 0 "U3" H 5900 4050 50  0000 C CNN
F 1 "TL074" H 5950 4150 50  0000 C CNN
F 2 "Package_SO:TSSOP-14_4.4x5mm_P0.65mm" H 5750 4000 50  0001 C CNN
F 3 "http://www.ti.com/lit/ds/symlink/tl071.pdf" H 5850 4100 50  0001 C CNN
	3    5800 3900
	1    0    0    1   
$EndComp
$Comp
L Device:R R?
U 1 1
P 1950 850
AR Path="/5F560D6E" Ref="R?"  Part="1" 
AR Path="/5F514F71/5F560D6E" Ref="R11"  Part="1" 
F 0 "R11" V 1850 850 50  0000 C CNN
F 1 "30k" V 1950 850 50  0000 C CNN
F 2 "Resistor_SMD:R_0603_1608Metric" V 1880 850 50  0001 C CNN
F 3 "~" H 1950 850 50  0001 C CNN
	1    1950 850 
	0    1    1    0   
$EndComp
$Comp
L Device:R R?
U 1 1
P 1300 1500
AR Path="/5F560D74" Ref="R?"  Part="1" 
AR Path="/5F514F71/5F560D74" Ref="R5"  Part="1" 
F 0 "R5" V 1200 1500 50  0000 C CNN
F 1 "30k" V 1300 1500 50  0000 C CNN
F 2 "Resistor_SMD:R_0603_1608Metric" V 1230 1500 50  0001 C CNN
F 3 "~" H 1300 1500 50  0001 C CNN
	1    1300 1500
	0    1    1    0   
$EndComp
$Comp
L Amplifier_Operational:TL074 U?
U 2 1
P 3150 1600
AR Path="/5F561004" Ref="U?"  Part="2" 
AR Path="/5F514F71/5F561004" Ref="U1"  Part="2" 
F 0 "U1" H 3300 1750 50  0000 C CNN
F 1 "TL074" H 3300 1450 50  0000 C CNN
F 2 "Package_SO:TSSOP-14_4.4x5mm_P0.65mm" H 3100 1700 50  0001 C CNN
F 3 "http://www.ti.com/lit/ds/symlink/tl071.pdf" H 3200 1800 50  0001 C CNN
	2    3150 1600
	1    0    0    1   
$EndComp
$Comp
L Amplifier_Operational:TL074 U?
U 2 1
P 7300 1600
AR Path="/5F68FDE5" Ref="U?"  Part="2" 
AR Path="/5F514F71/5F68FDE5" Ref="U3"  Part="2" 
F 0 "U3" H 7450 1750 50  0000 C CNN
F 1 "TL074" H 7500 1850 50  0000 C CNN
F 2 "Package_SO:TSSOP-14_4.4x5mm_P0.65mm" H 7250 1700 50  0001 C CNN
F 3 "http://www.ti.com/lit/ds/symlink/tl071.pdf" H 7350 1800 50  0001 C CNN
	2    7300 1600
	1    0    0    1   
$EndComp
Connection ~ 7700 1600
Wire Wire Line
	7700 2750 7700 1600
Wire Wire Line
	7700 1200 7700 1600
$Comp
L power:GND #PWR?
U 1 1
P 6900 1800
AR Path="/5F560FF2" Ref="#PWR?"  Part="1" 
AR Path="/5F514F71/5F560FF2" Ref="#PWR0104"  Part="1" 
F 0 "#PWR0104" H 6900 1550 50  0001 C CNN
F 1 "GND" H 6950 1650 50  0000 R CNN
F 2 "" H 6900 1800 50  0001 C CNN
F 3 "" H 6900 1800 50  0001 C CNN
	1    6900 1800
	1    0    0    -1  
$EndComp
Wire Wire Line
	6800 1500 6900 1500
Connection ~ 6900 1500
Wire Wire Line
	7700 1600 7600 1600
Wire Wire Line
	7400 1200 7700 1200
Wire Wire Line
	6900 1200 7100 1200
Wire Wire Line
	6900 1500 6900 1200
Wire Wire Line
	7000 1500 6900 1500
Wire Wire Line
	6900 1700 6900 1800
Wire Wire Line
	6900 1700 7000 1700
$Comp
L Device:R R?
U 1 1
P 7250 1200
AR Path="/5F560D80" Ref="R?"  Part="1" 
AR Path="/5F514F71/5F560D80" Ref="R35"  Part="1" 
F 0 "R35" V 7150 1200 50  0000 C CNN
F 1 "20k" V 7250 1200 50  0000 C CNN
F 2 "Resistor_SMD:R_0603_1608Metric" V 7180 1200 50  0001 C CNN
F 3 "~" H 7250 1200 50  0001 C CNN
	1    7250 1200
	0    1    1    0   
$EndComp
Connection ~ 6800 5850
Wire Wire Line
	6800 6100 6800 5850
Wire Wire Line
	6800 5850 6800 5300
$Comp
L Amplifier_Operational:TL074 U5
U 2 1
P 7300 5950
F 0 "U5" H 7450 6100 50  0000 C CNN
F 1 "TL074" H 7500 6200 50  0000 C CNN
F 2 "Package_SO:TSSOP-14_4.4x5mm_P0.65mm" H 7250 6050 50  0001 C CNN
F 3 "http://www.ti.com/lit/ds/symlink/tl071.pdf" H 7350 6150 50  0001 C CNN
	2    7300 5950
	1    0    0    1   
$EndComp
$Comp
L Device:C C?
U 1 1
P 8100 5950
AR Path="/5F560FA8" Ref="C?"  Part="1" 
AR Path="/5F514F71/5F560FA8" Ref="C14"  Part="1" 
F 0 "C14" V 7850 5950 50  0000 C CNN
F 1 "470n" V 7950 5950 50  0000 C CNN
F 2 "Capacitor_THT:C_Rect_L7.2mm_W3.5mm_P5.00mm_FKS2_FKP2_MKS2_MKP2" H 8138 5800 50  0001 C CNN
F 3 "~" H 8100 5950 50  0001 C CNN
	1    8100 5950
	0    1    1    0   
$EndComp
Wire Wire Line
	8250 5950 8500 5950
$Comp
L Device:R R?
U 1 1
P 7250 5550
AR Path="/5F6A614C" Ref="R?"  Part="1" 
AR Path="/5F514F71/5F6A614C" Ref="R37"  Part="1" 
F 0 "R37" V 7150 5550 50  0000 C CNN
F 1 "20k" V 7250 5550 50  0000 C CNN
F 2 "Resistor_SMD:R_0603_1608Metric" V 7180 5550 50  0001 C CNN
F 3 "~" H 7250 5550 50  0001 C CNN
	1    7250 5550
	0    1    1    0   
$EndComp
Wire Wire Line
	6900 6050 7000 6050
Wire Wire Line
	6900 6050 6900 6150
Wire Wire Line
	7000 5850 6900 5850
Wire Wire Line
	6900 5850 6900 5550
Wire Wire Line
	6900 5550 7100 5550
Wire Wire Line
	7400 5550 7700 5550
Wire Wire Line
	7700 5950 7600 5950
Connection ~ 6900 5850
Wire Wire Line
	6800 5850 6900 5850
$Comp
L power:GND #PWR?
U 1 1
P 6900 6150
AR Path="/5F6A61EC" Ref="#PWR?"  Part="1" 
AR Path="/5F514F71/5F6A61EC" Ref="#PWR0114"  Part="1" 
F 0 "#PWR0114" H 6900 5900 50  0001 C CNN
F 1 "GND" H 6950 6000 50  0000 R CNN
F 2 "" H 6900 6150 50  0001 C CNN
F 3 "" H 6900 6150 50  0001 C CNN
	1    6900 6150
	1    0    0    -1  
$EndComp
Wire Wire Line
	7700 5550 7700 5950
Wire Wire Line
	7950 5950 7700 5950
Connection ~ 7700 5950
Text HLabel 8500 5950 2    50   Output ~ 0
signal_v_out
$EndSCHEMATC
